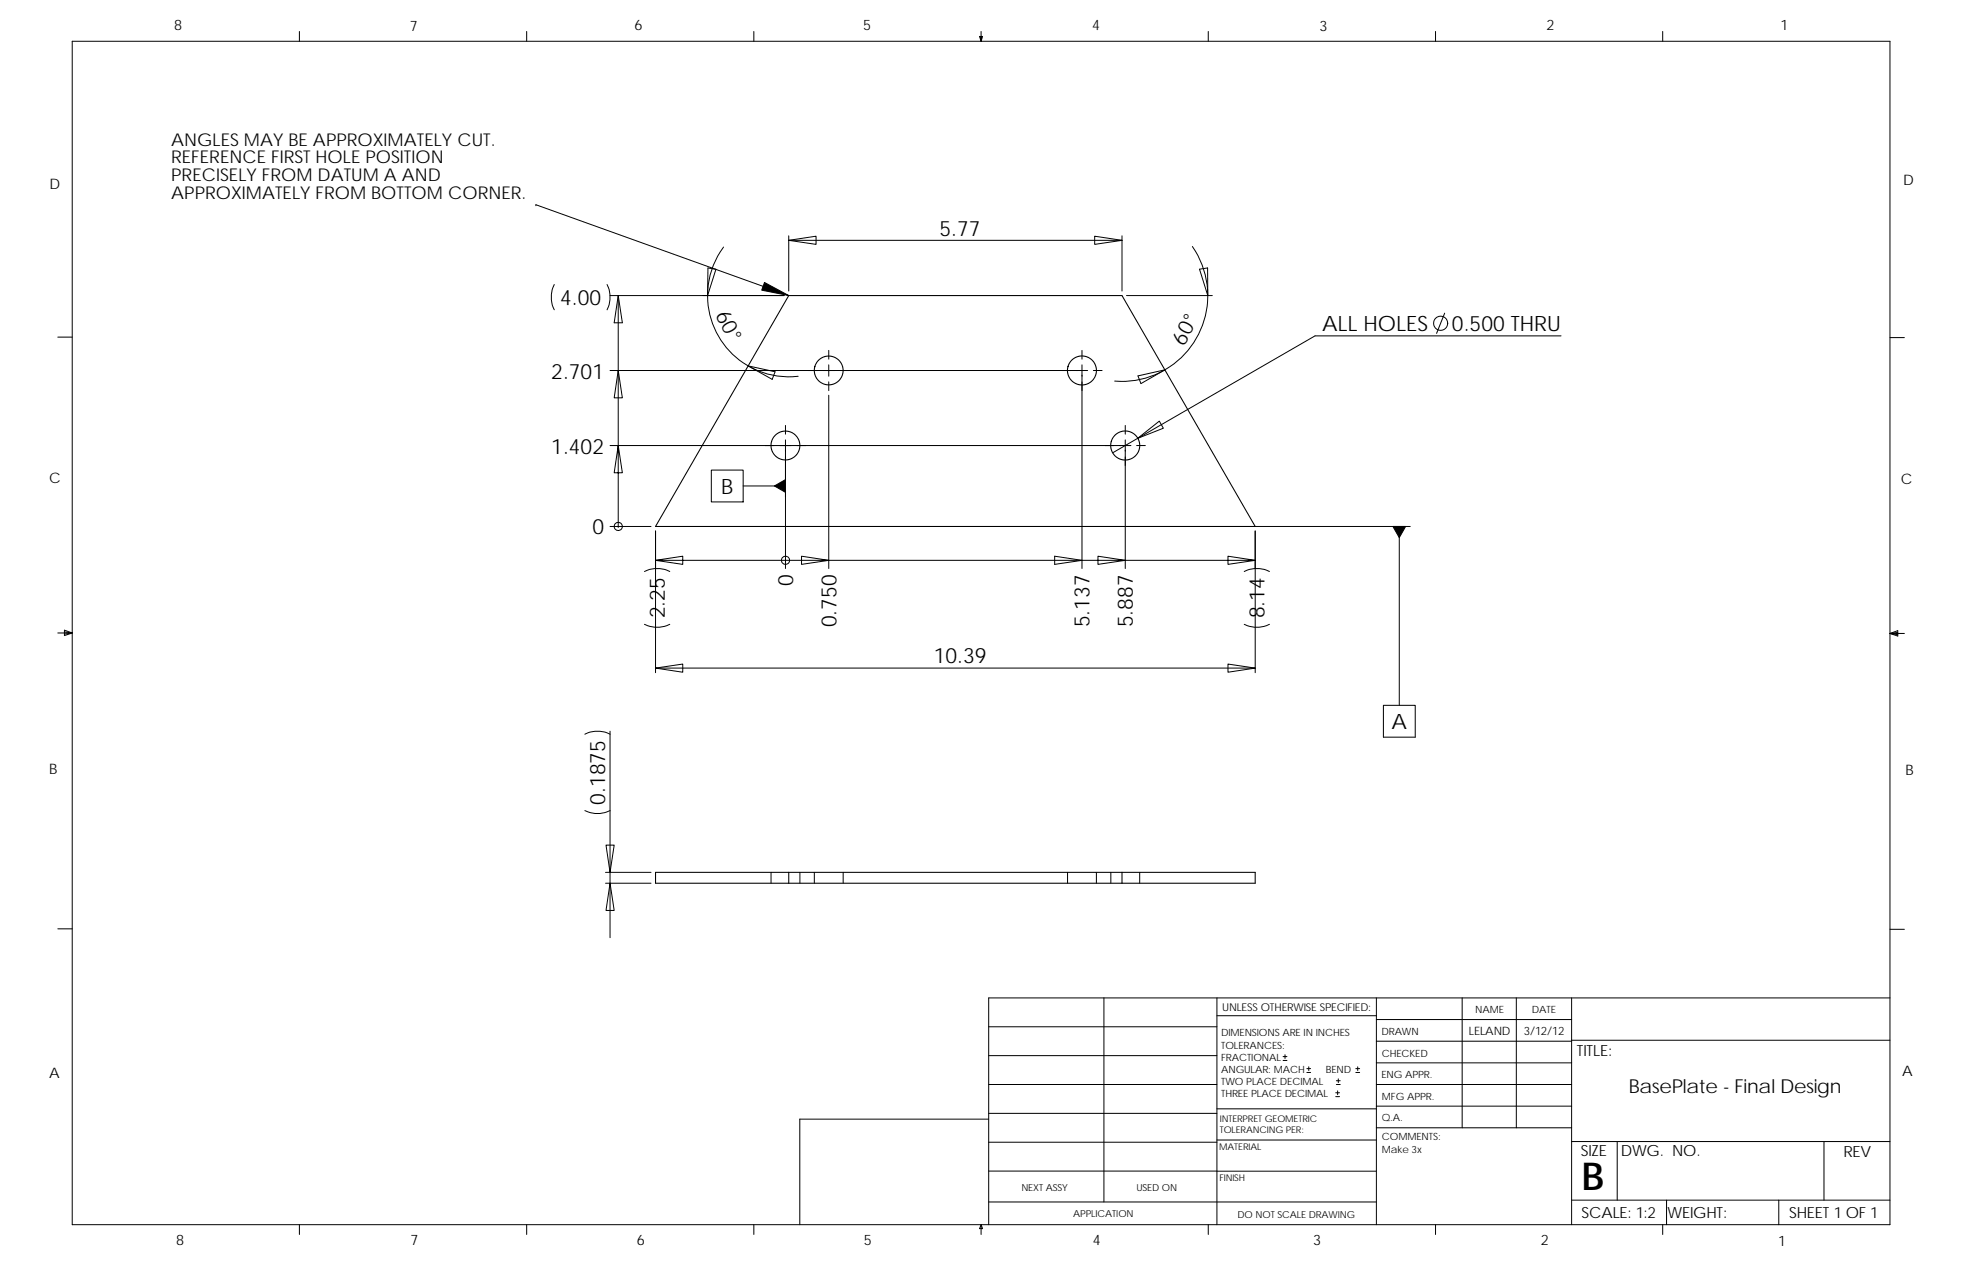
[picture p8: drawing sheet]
<svg xmlns="http://www.w3.org/2000/svg" width="432mm" height="279mm" viewBox="0 0 432 279" stroke-linecap="round" stroke-linejoin="round" font-family="sans-serif">
<g fill="none" stroke="#000" stroke-width=".22">
<path d="M15.9 9.1h400v260.3h-400zM65.9 6.9v2.2M115.9 6.9v2.2M165.9 6.9v2.2M215.6 8h.6l-.3 1.1zM215.7 8l.2 1.1M215.9 6.9v2.2M216 8l-.1 1.1M265.9 6.9v2.2M315.9 6.9v2.2M365.9 6.9v2.2M117.9 45h.1"/>
<path d="M117.9 45l55.7 20M155.8 58.9l1.8 .3-1.9 5.8zM159.2 54.4a17.9 17.9 0 0 0 5.5 26.1M173.6 52.9l6-.9v1.8zM173.6 51.9v12.1M173.6 52.9h73.3M240.9 52l6 .9-6 .9zM246.9 51.9v12.1M262.4 54.2a19.2 19.2 0 0 1 3.4 10.8M264 59.2l1.8-.3v6.1zM12.7 74.2h3.2M122 62.6a6.2 6.2 0 0 0 0 5.6"/>
<path d="M133.6 62.6a6.2 6.2 0 0 1 0 5.6M134.3 65h38.3M136.1 65l.9 6h-1.8zM136.1 65v33l-.9 6h1.8l-.9-6v17.8M182.4 77.1v1.9M238.1 77.1v1.9M247.9 65h18.9M265.8 65a18.9 18.9 0 0 1-20.5 18.8M317.9 68.9l-1.7 4.4M343.6 73.9h-54.2l-39 22.5M415.9 74.3h3.2M136.1 81.5l.9 6h-1.8z"/>
<path d="M164.7 80.5a17.9 17.9 0 0 0 11 2.3M164.7 80.5l5.9 1.3-.7 1.7zM172.9 93.6v1.9M172.9 96.8v28.3M182.4 80.3v2.5M182.4 84v1.9M182.4 87v38.1M238.1 80.3v44.8M239.4 81.5h-105.1M240.6 81.5h1.9M247.6 93.6v1.9M247.6 96.8v28.3"/>
<path d="M248.9 98h-114.6M250.1 98h2M250.4 96.4l4.7-3.8 .9 1.6zM250.4 96.4l-5.5 3.2M250.4 82.7l6-1.3-5.3 3zM134.3 115.8h9M136.1 115.8h.1M144.3 116.8v31.2M156.5 103.4h7.1v7h-7.1zM163.6 106.9h9.3M276.2 115.8h34.2M276.2 116.8v31.2"/>
<path d="M308 115.8v39.4M12.7 139.3h3.2M14.2 138.6l1.7 .7-1.7 .5zM14.2 139l1.7 .3M15.9 139.3l-1.7 .2M141.8 125.7a6.2 6.2 0 0 1 5.6 0M141.8 137.4a6.2 6.2 0 0 0 5.6 0M144.3 123.3l6 .9v-1.8l-6 .9h28.6M172.9 123.3h.1M172.9 123.3h9.5l-6 .9v-1.8l6 .9h55.7M232.1 122.4l6 .9-6 .9zM238.1 123.3h9.5l-6 .9v-1.8l6 .9h28.6l-5.9 .9v-1.8l5.9 .9"/>
<path d="M273.8 125.7a6.2 6.2 0 0 1 5.6 0M273.8 137.4a6.2 6.2 0 0 0 5.6 0M415.9 139.4h3.2M415.9 139.4l1.8-.7v1.2zM415.9 139.4l1.8 .2M417.7 139.1l-1.8 .3M144.3 147l6-.9v1.8zM144.3 147h131.9M270.3 146.1l5.9 .9-5.9 .9zM304.5 155.2h7v7h-7zM128.7 178.3a6.2 6.2 0 0 0 5.6 0M128.7 161.5a6.2 6.2 0 0 1 5.6 0"/>
<path d="M134.3 160.9v33.4M133.3 194.3h10M133.3 191.9h10M133.4 185.9h1.8l-.9 6zM134.3 194.3l.9 6h-1.8zM134.3 194.3v12M169.7 191.9v2.4M176 191.9v2.4M179.2 191.9v2.4M185.6 191.9v2.4M234.9 191.9v2.4M241.3 191.9v2.4"/>
<path d="M244.5 191.9v2.4M250.8 191.9v2.4M12.7 204.3h3.2M243 219.5v44.9M267.8 219.5v49.9M302.9 219.5v49.9M321.8 219.5v28.6M333.7 219.5v28.6M345.9 219.5v49.9M415.9 204.4h3.2M415.9 219.5h-198.3v49.9M217.6 238.6h50.2"/>
<path d="M217.6 232.2h50.2M217.6 225.9h50.2M267.8 223.5h35.1M282.4 233.3h.8M282.4 232.5h.8M282.8 232v.9M287.6 235.9h.8M287.6 235.1h.8M288 234.7v.8M294.1 238.6h.9M294.1 237.8h.9M294.4 240v.8"/>
<path d="M294.5 237.3v.9M298.4 235.9h.8M298.4 235.1h.8M298.8 234.7v.8M302.9 238.6h43M302.9 233.8h43M302.9 229.1h43M302.9 224.3h43M345.9 228.9h70M217.6 257.6l85.3 .1M217.6 251.3h50.2M217.6 244.9h50.2"/>
<path d="M217.6 246.2h-41.6v23.2M267.8 250.8h35.1M267.8 243.9h35.1M294 241.3h.8M294 240.4h.8M302.9 248.1h43M302.9 243.4h43M345.9 251.1h70M355.9 251.1v12.9M401.4 251.1v12.9M65.9 269.4v2.2M115.9 269.4v2.2"/>
<path d="M165.9 269.4v2.2M215.9 269.4l.3 .9h-.6zM215.9 269.4v2.2M217.6 264.4h85.3M265.9 269.4v2.2M315.9 269.4v2.2M345.9 264h70M365.9 269.4v2.2M366.8 264v5.4M391.5 264v5.4"/>
<circle cx="317.1" cy="71.1" r="1.56"/>
<circle cx="136.1" cy="115.8" r=".9"/>
<circle cx="172.9" cy="123.3" r=".9"/>
</g>
<g fill="none" stroke="#000" stroke-width=".23">
<path d="M173.6 65h73.3l29.3 50.8h-131.9zM144.3 191.9h131.9v2.4h-131.9zM173.6 191.9v2.4M246.9 191.9v2.4"/>
<circle cx="172.9" cy="98" r="3.2"/>
<circle cx="182.4" cy="81.5" r="3.2"/>
<circle cx="238.1" cy="81.5" r="3.2"/>
<circle cx="247.7" cy="98" r="3.2"/>
</g>
<g fill="#000" stroke="#000" stroke-width=".22">
<path d="M168.3 62.1l5.3 2.9-6-1.2z" fill-rule="evenodd"/>
<path d="M170.4 106.9l2.5-1.4v2.8z" fill-rule="evenodd"/>
<path d="M306.6 115.8h2.8l-1.4 2.5z" fill-rule="evenodd"/>
</g>
<text font-size="8.5" x="348.1" y="261.7">B</text>
<g font-size="4.7">
<text x="206.8" y="51.9">5.77</text>
<text x="123.3" y="67.1">4.00</text>
<text x="157.4" y="69.2" transform="rotate(63 157.4 69.2)">60°</text>
<text x="260.6" y="76.3" transform="rotate(-62 260.6 76.3)">60°</text>
<text x="291" y="72.8">ALL HOLES</text>
<text x="319.6" y="72.8">0.500 THRU</text>
<text x="121.3" y="83.3">2.701</text>
<text x="121.3" y="99.8">1.402</text>
<text x="158.7" y="108.7">B</text>
<text x="130.4" y="117.6">0</text>
<text x="174.6" y="128.9" transform="rotate(-90 174.6 128.9)">0</text>
<text x="146.3" y="136.1" transform="rotate(-90 146.3 136.1)">2.25</text>
<text x="278.3" y="136.1" transform="rotate(-90 278.3 136.1)">8.14</text>
<text x="184.1" y="138" transform="rotate(-90 184.1 138)">0.750</text>
<text x="239.8" y="138" transform="rotate(-90 239.8 138)">5.137</text>
<text x="249.3" y="138" transform="rotate(-90 249.3 138)">5.887</text>
<text x="205.5" y="146">10.39</text>
<text x="306.2" y="160.4">A</text>
<text x="133.2" y="177" transform="rotate(-90 133.2 177)">0.1875</text>
</g>
<text font-size="4.2" x="358.5" y="240.4">BasePlate - Final Design</text>
<g font-size="3.9">
<text x="37.7" y="35.9">REFERENCE FIRST HOLE POSITION</text>
<text x="37.7" y="32">ANGLES MAY BE APPROXIMATELY CUT.</text>
<text x="37.7" y="39.8">PRECISELY FROM DATUM A AND</text>
<text x="37.7" y="43.7">APPROXIMATELY FROM BOTTOM CORNER.</text>
</g>
<g font-size="3.4">
<text x="347" y="232.3">TITLE:</text>
<text x="347.9" y="254.3">SIZE</text>
<text x="356.7" y="254.3">DWG. NO.</text>
<text x="405.7" y="254.4">REV</text>
<text x="348.1" y="267.9">SCALE: 1:2</text>
<text x="367" y="268">WEIGHT:</text>
<text x="393.8" y="267.9">SHEET 1 OF 1</text>
</g>
<g font-size="3.2">
<text x="38.3" y="6.7">8</text>
<text x="90.2" y="6.8">7</text>
<text x="139.7" y="6.5">6</text>
<text x="189.9" y="6.5">5</text>
<text x="240.4" y="6.6">4</text>
<text x="290.4" y="6.7">3</text>
<text x="340.4" y="6.6">2</text>
<text x="391.8" y="6.7">1</text>
<text x="10.9" y="41.6">D</text>
<text x="418.9" y="40.7">D</text>
<text x="10.8" y="106.3">C</text>
<text x="418.4" y="106.4">C</text>
<text x="10.8" y="170.2">B</text>
<text x="419.4" y="170.6">B</text>
<text x="10.8" y="237.2">A</text>
<text x="418.6" y="236.8">A</text>
<text x="38.8" y="273.9">8</text>
<text x="90.3" y="273.9">7</text>
<text x="140.2" y="273.8">6</text>
<text x="190.1" y="273.9">5</text>
<text x="240.5" y="273.8">4</text>
<text x="289" y="273.9">3</text>
<text x="339.1" y="273.9">2</text>
<text x="391.4" y="274.2">1</text>
</g>
<g font-size="2.5">
<text x="323.3" y="227.6">LELAND</text>
<text x="335.4" y="227.7">3/12/12</text>
</g>
<text font-size="2.4" x="269" y="222.4">UNLESS OTHERWISE SPECIFIED:</text>
<g font-size="2.2">
<text x="304" y="227.7">DRAWN</text>
<text x="324.7" y="222.9">NAME</text>
<text x="337.2" y="222.9">DATE</text>
<text x="268.8" y="228">DIMENSIONS ARE IN INCHES</text>
<text x="268.8" y="230.7">TOLERANCES:</text>
<text x="268.8" y="233.3">FRACTIONAL</text>
<text x="304.1" y="232.6">CHECKED</text>
<text x="268.8" y="236">ANGULAR: MACH</text>
<text x="268.8" y="238.6">TWO PLACE DECIMAL</text>
<text x="291.8" y="236">BEND</text>
<text x="304" y="237.2">ENG APPR.</text>
<text x="268.8" y="241.3">THREE PLACE DECIMAL</text>
<text x="304.1" y="242">MFG APPR.</text>
<text x="304.1" y="246.7">Q.A.</text>
<text x="304.1" y="250.9">COMMENTS:</text>
<text x="304.1" y="253.6">Make 3x</text>
</g>
<g font-size="2.1">
<text x="224.8" y="262">NEXT ASSY</text>
<text x="250.1" y="262">USED ON</text>
<text x="236.2" y="267.8">APPLICATION</text>
<text x="272.4" y="267.9">DO NOT SCALE DRAWING</text>
</g>
<g font-size="2">
<text x="268.5" y="249.4">TOLERANCING PER:</text>
<text x="268.5" y="246.8">INTERPRET GEOMETRIC</text>
<text x="268.3" y="252.9">MATERIAL</text>
<text x="268.4" y="259.7">FINISH</text>
</g>
</svg>
